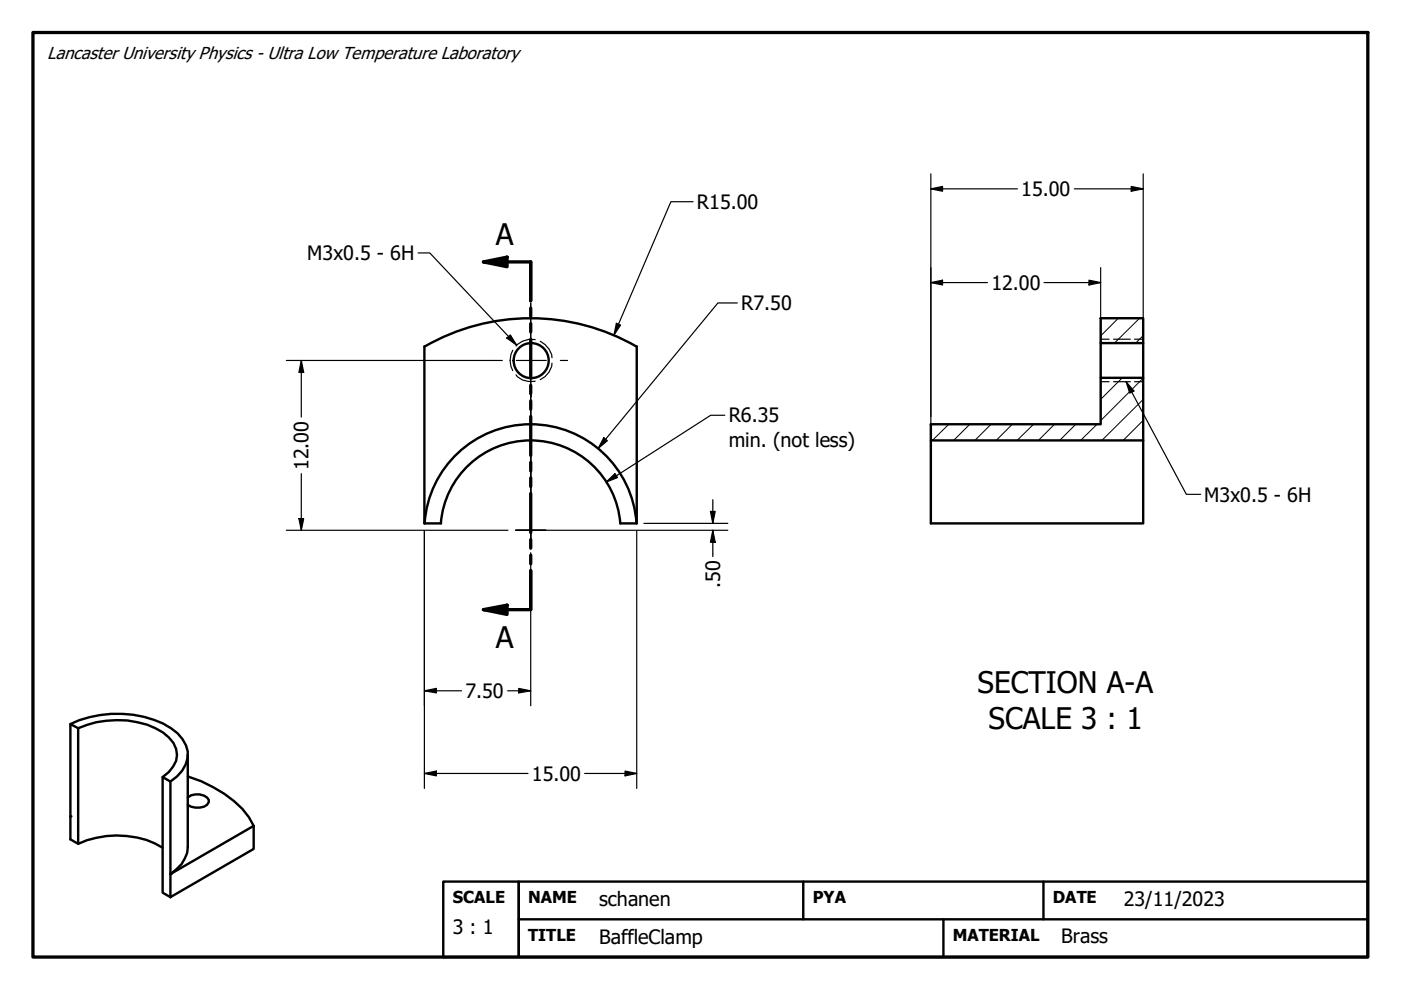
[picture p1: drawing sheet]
<svg xmlns="http://www.w3.org/2000/svg" width="297mm" height="210mm" viewBox="0 0 297 210" stroke-linecap="round" stroke-linejoin="round" font-family="sans-serif">
<!-- layer: Hatch (ANSI) -->
<g fill="none" stroke="#000" stroke-width=".21">
<path d="M237.1 67.5l-3.7 3.7M241.6 67.5l-5.3 5.2M242.4 71.2l-1.6 1.5M201.2 90l-3.5 3.4M205.6 90l-3.4 3.4M210.1 90l-3.4 3.4M214.6 90l-3.4 3.4M219.1 90l-3.5 3.4M223.6 90l-3.4 3.4M228.1 90l-3.4 3.4M232.6 90l-3.5 3.4M233.4 80.1v.1"/>
<path d="M237.9 80.1l-4.5 4.6M242.4 89.1l-4.3 4.3M242.4 84.7l-8.8 8.7M242.4 80.2l-9 9"/>
</g>
<!-- layer: Hidden Narrow (ANSI) -->
<path d="M108.7 74.3a4.4 4.4 0 0 0 0 4.3M109.4 79.5a3.9 3.9 0 0 0 4.1 1.3M113.5 72a4.2 4.2 0 0 0-4.1 1.4M114.6 72.4a4.4 4.4 0 0 1 2.4 3.5M117 77a4.2 4.2 0 0 1-2.4 3.5M233.4 71.9h1.7M236.1 71.9h3.5M240.5 71.9h1.9M233.4 80.9h1.7M236.1 80.9h3.5M240.5 80.9h1.9" fill="none" stroke="#000" stroke-width=".25"/>
<!-- layer: Visible (ANSI) -->
<g fill="none" stroke="#000" stroke-width=".51">
<path d="M90 73.4v37.6h3.5M135 73.5a45 45 0 0 0-45 0M135 73.4v37.6h-3.5M233.4 67.5h9v5.2h-9zM233.4 72.7v7.4M242.4 72.7v7.4M197.4 90h36v-9.9h9v13.3h-45zM197.4 93.4v17.6h45v-17.6M93.5 111a19.1 19.1 0 0 1 19-17.6 19.1 19.1 0 0 1 19 17.6M135 111a22.5 22.5 0 0 0-22.5-21 22.5 22.5 0 0 0-22.5 21M14.9 153.5l1.7 .9v24.5l-1.7-.9zM14.9 153.5a23.6 23.6 0 0 1 19.6-.1 8.8 8.8 0 0 1 5.3 6 6.8 6.8 0 0 1-3.7 6.3"/>
<path d="M16.6 154.4a20.4 20.4 0 0 1 16.4 0 7.9 7.9 0 0 1 4.3 4.4 4.7 4.7 0 0 1-1.5 4.9l-1.3 1.1M39.8 160v19.6a7.2 7.2 0 0 1-3.7 5.7l17.7-10.2M16.6 178.9a19.6 19.6 0 0 1 17.9 .8M34.5 164.8l1.6 .9v24.5l-1.6-.9zM39.8 164.6a25 25 0 0 1 13 8.7l1 1.8M39.8 169.1a3.2 3.2 0 0 1 4.5 .5 1.65 1.65 0 0 1-1.9 1.6l-1.9-.2-.7-.3M53.8 175.1v4.9l-17.7 10.2"/>
<circle cx="112.6" cy="76.5" r="3.7"/>
</g>
<g fill="#000">
<circle cx="14.9" cy="173.1" r=".25"/>
<circle cx="36.1" cy="185.3" r=".25"/>
</g>
<!-- layer: Section Line (ANSI) -->
<g fill="none" stroke="#000" stroke-width=".7">
<path d="M102.5 55.5l5-1v2.1zM102.5 55.5h10v8.3M112.5 65.3v1.8M112.5 68.6v1.8M112.5 71.9v8.3M112.5 81.7v1.8M112.5 85v1.8M112.5 88.3v8.3M112.5 98v1.9M112.5 101.3v1.9M112.5 104.6v8.3M112.5 114.4v1.8"/>
<path d="M112.5 117.7v1.8M102.5 129.3l5-1v2zM112.5 121v8.3h-10"/>
</g>
<path d="M102.5 55.5l5-1v2.1zM102.5 129.3l5-1v2z" fill="#000"/>
<!-- layer: Border (ANSI) -->
<path d="M7 6.9h283v196h-283z" fill="none" stroke="#000" stroke-width=".7"/>
<!-- layer: Title (ANSI) -->
<path d="M94 186.9h16v16h-16zM110 186.9h180v16h-180zM110 194.9h180M170.3 186.9v8M200 194.9v8M221.2 186.9v8" fill="none" stroke="#000" stroke-width=".51"/>
<!-- layer: Center Mark (ANSI) -->
<path d="M105 76.4h1.5M109.5 76.4h6.3M112.5 64.3v42M112.6 68.7v1.6M112.6 73.3v6.3M118.8 76.4h1.5M112.6 82.6v1.5M109.3 112.4h6.4h-3.2v3.2v-6.3v3.1z" fill="none" stroke="#000" stroke-width=".25"/>
<!-- layer: Dimension (ANSI) -->
<g fill="none" stroke="#000" stroke-width=".25">
<path d="M197.4 36.9v54.9M239.8 39.5l2.6 .5-2.6 .5zM242.4 36.9v54.9M146.9 42.8h-4.7l-12 28.2M197.4 40l2.4-.5v1zM197.4 59.9l2.4-.5v1zM197.4 40h18.3M197.4 59.9h12M221.4 59.9h12M227.8 40h14.6M230.9 59.4l2.5 .5-2.5 .5zM233.4 56.7v31.7"/>
<path d="M60.7 76.4h44.3M63.9 76.4l.5 2.6h-1zM63.9 76.4v12M130.7 68.6l.9 .3-1.4 2.1zM156.3 64.2h-4.1l-25.4 30.9M128 92.8l.8 .6-2 1.7zM153.7 88h-3l-22.2 14.2M60.7 112.4h47M63.4 110h1l-.5 2.4zM63.9 100.4v12M90 112.6v54.6M112.5 117.2v32.4"/>
<path d="M115.7 112.4h38.6M128.5 102.2l1.9-1.8 .5 .9zM135 112.6v54.6M136.5 111h17.8M150.6 108.4h1l-.5 2.6zM151.1 112.4l.5 2.6h-1zM151.1 106v5M151.1 112.4v5.6M90 146.5l2.5-.5v.9zM90 146.5h7.9M107.6 146.5h4.9M110 146l2.5 .5-2.5 .4z"/>
<path d="M90 164l2.5-.5v1zM90 164h22M124 164h11M132.5 163.5l2.5 .5-2.5 .5z"/>
</g>
<g fill="#000">
<path d="M197.4 40l2.4-.5v1zM197.4 59.9l2.4-.5v1zM239.8 39.5l2.6 .5-2.6 .5zM63.9 76.4l.5 2.6h-1zM130.7 68.6l.9 .3-1.4 2.1zM230.9 59.4l2.5 .5-2.5 .5zM128 92.8l.8 .6-2 1.7zM63.4 110h1l-.5 2.4zM128.5 102.2l1.9-1.8 .5 .9zM150.6 108.4h1l-.5 2.6zM151.1 112.4l.5 2.6h-1zM90 146.5l2.5-.5v.9z"/>
<path d="M110 146l2.5 .5-2.5 .4zM90 164l2.5-.5v1zM132.5 163.5l2.5 .5-2.5 .5z"/>
</g>
<!-- layer: Symbol (ANSI) -->
<path d="M88.6 53.6h2.5l18.4 19.6M107.4 71.7l.8-.7 1.3 2.2zM238.8 80.9l1.6 2-.9 .4zM238.8 80.9l12.7 23.9h3.1" fill="none" stroke="#000" stroke-width=".25"/>
<path d="M107.4 71.7l.8-.7 1.3 2.2zM238.8 80.9l1.6 2-.9 .4z" fill="#000"/>
<g font-size="6.3">
<text x="105.2" y="52">A</text>
<text x="105.2" y="137.4">A</text>
<text x="207.3" y="146.9">SECTION A-A</text>
<text x="209.5" y="154.5">SCALE 3 : 1</text>
</g>
<g font-size="4.2">
<text x="216.5" y="41.6">15.00</text>
<text x="147.8" y="44.3">R15.00</text>
<text x="65.2" y="55.2">M3x0.5 - 6H</text>
<text x="157.2" y="65.8">R7.50</text>
<text x="210.2" y="61.4">12.00</text>
<text x="154.5" y="89.6">R6.35</text>
<text x="154.5" y="94.8">min. (not less)</text>
<text x="65.4" y="99.7" transform="rotate(-90 65.4 99.7)">12.00</text>
<text x="255.3" y="106.3">M3x0.5 - 6H</text>
<text x="152.7" y="124.6" transform="rotate(-90 152.7 124.6)">.50</text>
<text x="98.7" y="148">7.50</text>
<text x="112.8" y="165.5">15.00</text>
<text x="127" y="192.1">schanen</text>
<text x="238.3" y="192.1">23/11/2023</text>
<text x="96" y="198">3 : 1</text>
<text x="127" y="200.1">BaffleClamp</text>
<text x="225" y="199.9">Brass</text>
</g>
<text font-size="3.7" x="10" y="12.5">Lancaster University Physics - Ultra Low Temperature Laboratory</text>
<g font-size="3.5">
<text x="96" y="191.5">SCALE</text>
<text x="112" y="191.4">NAME</text>
<text x="172.3" y="191.4">PYA</text>
<text x="223.2" y="191.4">DATE</text>
<text x="112" y="199.4">TITLE</text>
<text x="202" y="199.4">MATERIAL</text>
</g>
</svg>
